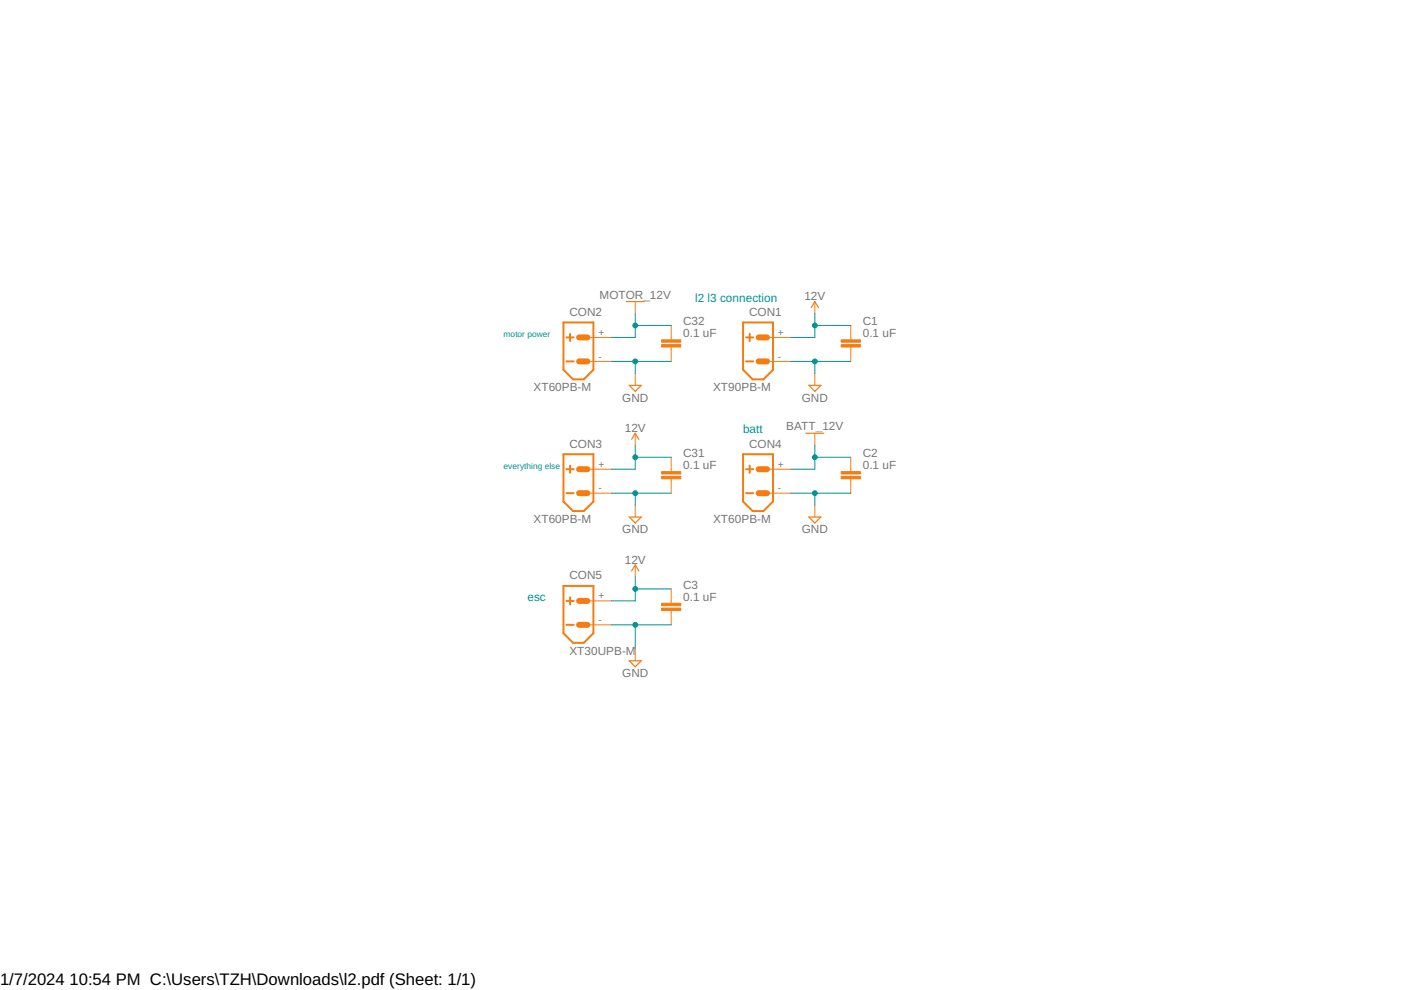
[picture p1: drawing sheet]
<svg xmlns="http://www.w3.org/2000/svg" width="297mm" height="210mm" viewBox="0 0 297 210" stroke-linecap="round" stroke-linejoin="round" font-family="sans-serif">
<g fill="none" stroke="#f57c10" stroke-width=".42">
<path d="M119.5 68.4h6.3v10l-2 2h-2.3l-2-2zM120.1 71.5h1.5M120.1 76.6h1.5M120.9 70.8v1.5M157.5 68.4h6.4v10l-2 2h-2.3l-2.1-2zM158.2 71.5h1.5M158.2 76.6h1.5M158.9 70.8v1.5M119.5 96.3h6.3v10l-2 2.1h-2.3l-2-2.1zM120.1 99.5h1.5M120.9 98.7v1.5M157.5 96.3h6.4v10l-2 2.1h-2.3l-2.1-2.1z"/>
<path d="M158.2 99.5h1.5M158.9 98.7v1.5M120.1 104.6h1.5M158.2 104.6h1.5M119.5 124.2h6.3v10.1l-2 2h-2.3l-2-2zM120.1 127.4h1.5M120.1 132.5h1.5M120.9 126.6v1.6"/>
</g>
<g fill="none" stroke="#f57c10" stroke-width=".21">
<path d="M124.5 71.5h5.1M124.5 76.6h5.1M134.7 63.9v2.6M134.7 79.2v2.5M142.3 69v3.1M142.3 73.6v3M162.6 71.5h5.1M162.6 76.6h5.1M172.8 63.9v2.6M172.8 79.2v2.5M180.4 69v3.1M180.4 73.6v3"/>
<path d="M124.5 99.5h5.1M134.7 91.9v2.5M142.3 96.9v3.1M162.6 99.5h5.1M172.8 91.9v2.5M180.4 96.9v3.1M124.5 104.6h5.1M134.7 107.1v2.5M134.7 119.8v2.5M142.3 101.5v3.1M162.6 104.6h5.1M172.8 107.1v2.5"/>
<path d="M180.4 101.5v3.1M124.5 127.4h5.1M124.5 132.5h5.1M134.7 137.6v2.5M142.3 124.9v3M142.3 129.4v3.1"/>
</g>
<path d="M122.8 71.5h1.7M122.8 76.6h1.7M160.8 71.5h1.8M160.8 76.6h1.8M122.8 99.5h1.7M160.8 99.5h1.8M122.8 104.6h1.7M160.8 104.6h1.8M122.8 127.4h1.7M122.8 132.5h1.7" fill="none" stroke="#f57c10" stroke-width="1.3"/>
<path d="M132.8 63.9h3.8M172 65.2l.8-1.3 .7 1.3M133.4 81.7h2.6l-1.3 1.3zM133.9 93.1l.8-1.2 .7 1.2M170.9 91.9h3.8M171.5 81.7h2.5l-1.2 1.3zM133.4 109.6h2.6l-1.3 1.3zM171.5 109.6h2.5l-1.2 1.3zM133.9 121.1l.8-1.3 .7 1.3M133.4 140.1h2.6l-1.3 1.3z" fill="none" stroke="#f57c10" stroke-width=".25"/>
<g fill="#f57c10" stroke="#f57c10" stroke-width=".21">
<path d="M140.3 101h4v.5h-4z"/>
<path d="M140.3 100h4v.5h-4z"/>
<path d="M140.3 73.1h4v.5h-4z"/>
<path d="M140.3 72.1h4v.5h-4z"/>
<path d="M178.4 73.1h4v.5h-4z"/>
<path d="M178.4 72.1h4v.5h-4z"/>
<path d="M178.4 101h4v.5h-4z"/>
<path d="M178.4 100h4v.5h-4z"/>
<path d="M140.3 128.9h4v.5h-4z"/>
<path d="M140.3 127.9h4v.5h-4z"/>
</g>
<g fill="none" stroke="#009292" stroke-width=".21">
<path d="M129.6 76.6h12.7M134.7 66.5v5h-5.1M134.7 76.6v2.6M134.7 69h7.6M167.7 76.6h12.7M172.8 66.5v5h-5.1M172.8 76.6v2.6M172.8 69h7.6M134.7 94.4v5.1h-5.1M134.7 96.9h7.6M172.8 94.4v5.1h-5.1M172.8 96.9h7.6"/>
<path d="M129.6 104.6h12.7M134.7 104.6v2.5M167.7 104.6h12.7M172.8 104.6v2.5M129.6 132.5h12.7M134.7 122.3v5.1h-5.1M134.7 132.5v5.1M134.7 124.9h7.6"/>
</g>
<g fill="#009292" stroke="#009292" stroke-width=".21">
<circle cx="134.7" cy="104.6" r=".51"/>
<circle cx="134.7" cy="76.6" r=".51"/>
<circle cx="172.8" cy="104.6" r=".51"/>
<circle cx="172.8" cy="76.6" r=".51"/>
<circle cx="134.7" cy="132.5" r=".51"/>
<circle cx="134.7" cy="96.9" r=".51"/>
<circle cx="172.8" cy="69" r=".51"/>
<circle cx="134.7" cy="124.9" r=".51"/>
<circle cx="134.7" cy="69" r=".51"/>
<circle cx="172.8" cy="96.9" r=".51"/>
</g>
<g font-size="3.5">
<text x="0" y="208.9">1/7/2024</text>
<text x="14.7" y="208.9">10:54 PM C:\Users\TZH\Downloads\l2.pdf (Sheet: 1/1)</text>
</g>
<g font-size="2.5" fill="#757575">
<text x="127.1" y="63.3">MOTOR_12V</text>
<text x="170.5" y="63.7">12V</text>
<text x="120.7" y="67">CON2</text>
<text x="144.8" y="71.6">0.1 uF</text>
<text x="144.8" y="69">C32</text>
<text x="158.8" y="67">CON1</text>
<text x="182.9" y="71.6">0.1 uF</text>
<text x="182.9" y="69">C1</text>
<text x="113.1" y="83">XT60PB-M</text>
<text x="151.2" y="83">XT90PB-M</text>
<text x="131.9" y="85.1">GND</text>
<text x="170" y="85.1">GND</text>
<text x="120.7" y="94.9">CON3</text>
<text x="132.5" y="91.6">12V</text>
<text x="158.8" y="94.9">CON4</text>
<text x="166.7" y="91.2">BATT_12V</text>
<text x="144.8" y="99.5">0.1 uF</text>
<text x="144.8" y="96.9">C31</text>
<text x="182.9" y="99.5">0.1 uF</text>
<text x="182.9" y="96.9">C2</text>
<text x="113.1" y="110.9">XT60PB-M</text>
<text x="131.9" y="113.1">GND</text>
<text x="151.2" y="110.9">XT60PB-M</text>
<text x="170" y="113.1">GND</text>
<text x="132.5" y="119.5">12V</text>
<text x="120.7" y="122.8">CON5</text>
<text x="144.8" y="124.9">C3</text>
<text x="144.8" y="127.4">0.1 uF</text>
<text x="120.7" y="138.8">XT30UPB-M</text>
<text x="131.9" y="143.5">GND</text>
</g>
<g font-size="2.5" fill="#009292">
<text x="147.4" y="63.9">l2 l3 connection</text>
<text x="157.5" y="91.9">batt</text>
<text x="111.8" y="127.4">esc</text>
</g>
<g font-size="2.1" fill="#757575">
<text x="126.9" y="71.2">+</text>
<text x="165" y="71.2">+</text>
<text x="126.9" y="76.3">-</text>
<text x="165" y="76.3">-</text>
<text x="126.9" y="99.1">+</text>
<text x="165" y="99.1">+</text>
<text x="126.9" y="104.2">-</text>
<text x="165" y="104.2">-</text>
<text x="126.9" y="127">+</text>
<text x="126.9" y="132.1">-</text>
</g>
<g font-size="1.8" fill="#009292">
<text x="106.8" y="71.6">motor power</text>
<text x="106.8" y="99.5">everything else</text>
</g>
</svg>
